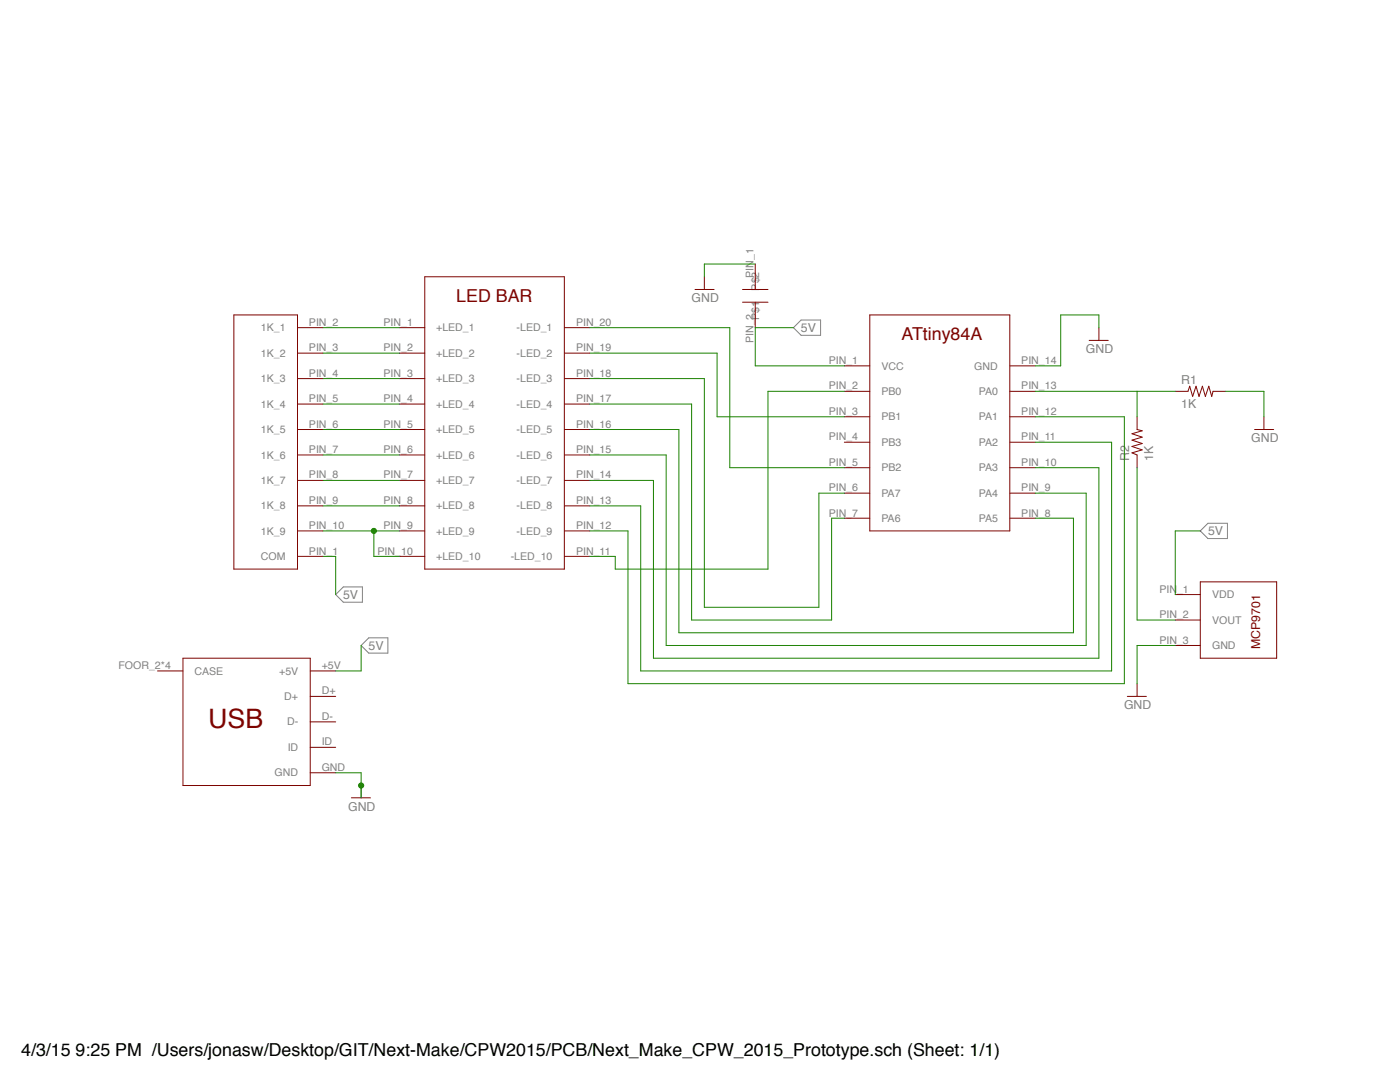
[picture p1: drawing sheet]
<?xml version="1.0" encoding="utf-8"?>
<!DOCTYPE eagle SYSTEM "eagle.dtd">
<eagle version="7.0.0">
<drawing>
<settings>
<setting alwaysvectorfont="no"/>
<setting verticaltext="up"/>
</settings>
<grid distance="0.1" unitdist="inch" unit="inch" style="lines" multiple="1" display="no" altdistance="0.01" altunitdist="inch" altunit="inch"/>
<schematic xreflabel="%F%N/%S.%C%R" xrefpart="/%S.%C%R">
<libraries>
<library name="Next_Make_CPW_2015">
<symbols>
<symbol name="9X_1K_BUSSED_R">
<wire x1="12.7" y1="50.8" x2="12.7" y2="0" width="0.254" layer="94"/>
<wire x1="12.7" y1="0" x2="0" y2="0" width="0.254" layer="94"/>
<pin name="COM" x="17.78" y="2.54" length="middle" rot="R180"/>
<pin name="1K_9" x="17.78" y="7.62" length="middle" rot="R180"/>
<pin name="1K_8" x="17.78" y="12.7" length="middle" rot="R180"/>
<pin name="1K_7" x="17.78" y="17.78" length="middle" rot="R180"/>
<pin name="1K_6" x="17.78" y="22.86" length="middle" rot="R180"/>
<pin name="1K_5" x="17.78" y="27.94" length="middle" rot="R180"/>
<pin name="1K_4" x="17.78" y="33.02" length="middle" rot="R180"/>
<pin name="1K_3" x="17.78" y="38.1" length="middle" rot="R180"/>
<pin name="1K_2" x="17.78" y="43.18" length="middle" rot="R180"/>
<pin name="1K_1" x="17.78" y="48.26" length="middle" rot="R180"/>
<wire x1="12.7" y1="50.8" x2="0" y2="50.8" width="0.254" layer="94"/>
<wire x1="0" y1="50.8" x2="0" y2="0" width="0.254" layer="94"/>
</symbol>
<symbol name="10UF_FK18">
<wire x1="0" y1="5.08" x2="5.08" y2="5.08" width="0.254" layer="94"/>
<wire x1="0" y1="7.62" x2="5.08" y2="7.62" width="0.254" layer="94"/>
<pin name="P$1" x="2.54" y="12.7" length="middle" rot="R270"/>
<pin name="P$2" x="2.54" y="0" length="middle" rot="R90"/>
</symbol>
<symbol name="ATTINY84A">
<pin name="PA6" x="0" y="2.54" length="middle"/>
<pin name="PA7" x="0" y="7.62" length="middle"/>
<pin name="PB2" x="0" y="12.7" length="middle"/>
<pin name="PB3" x="0" y="17.78" length="middle"/>
<pin name="PB1" x="0" y="22.86" length="middle"/>
<pin name="PB0" x="0" y="27.94" length="middle"/>
<pin name="VCC" x="0" y="33.02" length="middle"/>
<pin name="GND" x="38.1" y="33.02" length="middle" rot="R180"/>
<pin name="PA0" x="38.1" y="27.94" length="middle" rot="R180"/>
<pin name="PA1" x="38.1" y="22.86" length="middle" rot="R180"/>
<pin name="PA2" x="38.1" y="17.78" length="middle" rot="R180"/>
<pin name="PA3" x="38.1" y="12.7" length="middle" rot="R180"/>
<pin name="PA4" x="38.1" y="7.62" length="middle" rot="R180"/>
<pin name="PA5" x="38.1" y="2.54" length="middle" rot="R180"/>
<wire x1="5.08" y1="0" x2="5.08" y2="43.18" width="0.254" layer="94"/>
<wire x1="5.08" y1="43.18" x2="33.02" y2="43.18" width="0.254" layer="94"/>
<wire x1="33.02" y1="43.18" x2="33.02" y2="0" width="0.254" layer="94"/>
<wire x1="33.02" y1="0" x2="5.08" y2="0" width="0.254" layer="94"/>
<text x="11.43" y="38.1" size="2.54" layer="94">ATtiny84A</text>
</symbol>
<symbol name="LED_X10_BAR">
<pin name="+LED_10" x="-5.08" y="2.54" length="middle"/>
<pin name="+LED_9" x="-5.08" y="7.62" length="middle"/>
<pin name="+LED_8" x="-5.08" y="12.7" length="middle"/>
<pin name="+LED_7" x="-5.08" y="17.78" length="middle"/>
<pin name="+LED_6" x="-5.08" y="22.86" length="middle"/>
<pin name="+LED_5" x="-5.08" y="27.94" length="middle"/>
<pin name="+LED_4" x="-5.08" y="33.02" length="middle"/>
<pin name="+LED_3" x="-5.08" y="38.1" length="middle"/>
<pin name="+LED_2" x="-5.08" y="43.18" length="middle"/>
<pin name="+LED_1" x="-5.08" y="48.26" length="middle"/>
<wire x1="0" y1="58.42" x2="0" y2="0" width="0.254" layer="94"/>
<wire x1="0" y1="0" x2="27.94" y2="0" width="0.254" layer="94"/>
<wire x1="27.94" y1="0" x2="27.94" y2="58.42" width="0.254" layer="94"/>
<wire x1="27.94" y1="58.42" x2="0" y2="58.42" width="0.254" layer="94"/>
<pin name="-LED_1" x="33.02" y="48.26" length="middle" rot="R180"/>
<pin name="-LED_2" x="33.02" y="43.18" length="middle" rot="R180"/>
<pin name="-LED_3" x="33.02" y="38.1" length="middle" rot="R180"/>
<pin name="-LED_4" x="33.02" y="33.02" length="middle" rot="R180"/>
<pin name="-LED_5" x="33.02" y="27.94" length="middle" rot="R180"/>
<pin name="-LED_6" x="33.02" y="22.86" length="middle" rot="R180"/>
<pin name="-LED_7" x="33.02" y="17.78" length="middle" rot="R180"/>
<pin name="-LED_8" x="33.02" y="12.7" length="middle" rot="R180"/>
<pin name="-LED_9" x="33.02" y="7.62" length="middle" rot="R180"/>
<pin name="-LED_10" x="33.02" y="2.54" length="middle" rot="R180"/>
<text x="6.35" y="53.34" size="2.54" layer="94">LED BAR</text>
</symbol>
<symbol name="MCP9701">
<wire x1="0" y1="0" x2="0" y2="15.24" width="0.254" layer="94"/>
<wire x1="0" y1="15.24" x2="15.24" y2="15.24" width="0.254" layer="94"/>
<wire x1="15.24" y1="15.24" x2="15.24" y2="0" width="0.254" layer="94"/>
<wire x1="15.24" y1="0" x2="0" y2="0" width="0.254" layer="94"/>
<pin name="VDD" x="2.54" y="-5.08" length="middle" rot="R90"/>
<pin name="VOUT" x="7.62" y="-5.08" length="middle" rot="R90"/>
<pin name="GND" x="12.7" y="-5.08" length="middle" rot="R90"/>
<text x="2.54" y="10.16" size="1.778" layer="94">MCP9701</text>
</symbol>
<symbol name="USB_MINI">
<wire x1="0" y1="25.4" x2="0" y2="0" width="0.254" layer="94"/>
<wire x1="0" y1="25.4" x2="25.4" y2="25.4" width="0.254" layer="94"/>
<wire x1="25.4" y1="25.4" x2="25.4" y2="0" width="0.254" layer="94"/>
<wire x1="25.4" y1="0" x2="0" y2="0" width="0.254" layer="94"/>
<pin name="GND" x="30.48" y="2.54" length="middle" rot="R180"/>
<pin name="ID" x="30.48" y="7.62" length="middle" rot="R180"/>
<pin name="D-" x="30.48" y="12.7" length="middle" rot="R180"/>
<pin name="D+" x="30.48" y="17.78" length="middle" rot="R180"/>
<pin name="+5V" x="30.48" y="22.86" length="middle" rot="R180"/>
<text x="5.08" y="11.43" size="3.81" layer="94">USB</text>
<pin name="CASE" x="-5.08" y="22.86" length="middle"/>
</symbol>
</symbols>
<devicesets>
<deviceset name="9X_1K_BUSSED_R">
<gates>
<gate name="G$1" symbol="9X_1K_BUSSED_R" x="0" y="0"/>
</gates>
<devices>
<device name="" package="SIP-10">
<connects>
<connect gate="G$1" pin="1K_1" pad="PIN_2"/>
<connect gate="G$1" pin="1K_2" pad="PIN_3"/>
<connect gate="G$1" pin="1K_3" pad="PIN_4"/>
<connect gate="G$1" pin="1K_4" pad="PIN_5"/>
<connect gate="G$1" pin="1K_5" pad="PIN_6"/>
<connect gate="G$1" pin="1K_6" pad="PIN_7"/>
<connect gate="G$1" pin="1K_7" pad="PIN_8"/>
<connect gate="G$1" pin="1K_8" pad="PIN_9"/>
<connect gate="G$1" pin="1K_9" pad="PIN_10"/>
<connect gate="G$1" pin="COM" pad="PIN_1"/>
</connects>
<technologies>
<technology name=""/>
</technologies>
</device>
</devices>
</deviceset>
<deviceset name="10UF_FK18">
<gates>
<gate name="G$1" symbol="10UF_FK18" x="0" y="0"/>
</gates>
<devices>
<device name="" package="CAP_FK18">
<connects>
<connect gate="G$1" pin="P$1" pad="PIN_1"/>
<connect gate="G$1" pin="P$2" pad="PIN_2"/>
</connects>
<technologies>
<technology name=""/>
</technologies>
</device>
</devices>
</deviceset>
<deviceset name="ATTINY84A">
<gates>
<gate name="G$1" symbol="ATTINY84A" x="0" y="0"/>
</gates>
<devices>
<device name="" package="PDIP-14">
<connects>
<connect gate="G$1" pin="GND" pad="PIN_14"/>
<connect gate="G$1" pin="PA0" pad="PIN_13"/>
<connect gate="G$1" pin="PA1" pad="PIN_12"/>
<connect gate="G$1" pin="PA2" pad="PIN_11"/>
<connect gate="G$1" pin="PA3" pad="PIN_10"/>
<connect gate="G$1" pin="PA4" pad="PIN_9"/>
<connect gate="G$1" pin="PA5" pad="PIN_8"/>
<connect gate="G$1" pin="PA6" pad="PIN_7"/>
<connect gate="G$1" pin="PA7" pad="PIN_6"/>
<connect gate="G$1" pin="PB0" pad="PIN_2"/>
<connect gate="G$1" pin="PB1" pad="PIN_3"/>
<connect gate="G$1" pin="PB2" pad="PIN_5"/>
<connect gate="G$1" pin="PB3" pad="PIN_4"/>
<connect gate="G$1" pin="VCC" pad="PIN_1"/>
</connects>
<technologies>
<technology name=""/>
</technologies>
</device>
</devices>
</deviceset>
<deviceset name="LED_X10_BAR">
<gates>
<gate name="G$1" symbol="LED_X10_BAR" x="0" y="0"/>
</gates>
<devices>
<device name="" package="LED_X10_BAR">
<connects>
<connect gate="G$1" pin="+LED_1" pad="PIN_1"/>
<connect gate="G$1" pin="+LED_10" pad="PIN_10"/>
<connect gate="G$1" pin="+LED_2" pad="PIN_2"/>
<connect gate="G$1" pin="+LED_3" pad="PIN_3"/>
<connect gate="G$1" pin="+LED_4" pad="PIN_4"/>
<connect gate="G$1" pin="+LED_5" pad="PIN_5"/>
<connect gate="G$1" pin="+LED_6" pad="PIN_6"/>
<connect gate="G$1" pin="+LED_7" pad="PIN_7"/>
<connect gate="G$1" pin="+LED_8" pad="PIN_8"/>
<connect gate="G$1" pin="+LED_9" pad="PIN_9"/>
<connect gate="G$1" pin="-LED_1" pad="PIN_20"/>
<connect gate="G$1" pin="-LED_10" pad="PIN_11"/>
<connect gate="G$1" pin="-LED_2" pad="PIN_19"/>
<connect gate="G$1" pin="-LED_3" pad="PIN_18"/>
<connect gate="G$1" pin="-LED_4" pad="PIN_17"/>
<connect gate="G$1" pin="-LED_5" pad="PIN_16"/>
<connect gate="G$1" pin="-LED_6" pad="PIN_15"/>
<connect gate="G$1" pin="-LED_7" pad="PIN_14"/>
<connect gate="G$1" pin="-LED_8" pad="PIN_13"/>
<connect gate="G$1" pin="-LED_9" pad="PIN_12"/>
</connects>
<technologies>
<technology name=""/>
</technologies>
</device>
</devices>
</deviceset>
<deviceset name="MCP9701">
<gates>
<gate name="G$1" symbol="MCP9701" x="0" y="0"/>
</gates>
<devices>
<device name="" package="TO-92-3">
<connects>
<connect gate="G$1" pin="GND" pad="PIN_3"/>
<connect gate="G$1" pin="VDD" pad="PIN_1"/>
<connect gate="G$1" pin="VOUT" pad="PIN_2"/>
</connects>
<technologies>
<technology name=""/>
</technologies>
</device>
</devices>
</deviceset>
<deviceset name="USB_MINI">
<gates>
<gate name="G$1" symbol="USB_MINI" x="0" y="0"/>
</gates>
<devices>
<device name="" package="SMT_MINI_USB">
<connects>
<connect gate="G$1" pin="+5V" pad="+5V"/>
<connect gate="G$1" pin="CASE" pad="FOOR_2 FOOT_1 FOOT_3 FOOT_4"/>
<connect gate="G$1" pin="D+" pad="D+"/>
<connect gate="G$1" pin="D-" pad="D-"/>
<connect gate="G$1" pin="GND" pad="GND"/>
<connect gate="G$1" pin="ID" pad="ID"/>
</connects>
<technologies>
<technology name=""/>
</technologies>
</device>
</devices>
</deviceset>
</devicesets>
</library>
<library name="supply1">
<symbols>
<symbol name="GND">
<wire x1="-1.905" y1="0" x2="1.905" y2="0" width="0.254" layer="94"/>
<text x="-2.54" y="-2.54" size="1.778" layer="96">&gt;VALUE</text>
<pin name="GND" x="0" y="2.54" visible="off" length="short" direction="sup" rot="R270"/>
</symbol>
</symbols>
<devicesets>
<deviceset name="GND" prefix="GND">
<gates>
<gate name="1" symbol="GND" x="0" y="0"/>
</gates>
<devices>
<device name="">
<technologies>
<technology name=""/>
</technologies>
</device>
</devices>
</deviceset>
</devicesets>
</library>
<library name="rcl">
<symbols>
<symbol name="R-US">
<wire x1="-2.54" y1="0" x2="-2.159" y2="1.016" width="0.2032" layer="94"/>
<wire x1="-2.159" y1="1.016" x2="-1.524" y2="-1.016" width="0.2032" layer="94"/>
<wire x1="-1.524" y1="-1.016" x2="-0.889" y2="1.016" width="0.2032" layer="94"/>
<wire x1="-0.889" y1="1.016" x2="-0.254" y2="-1.016" width="0.2032" layer="94"/>
<wire x1="-0.254" y1="-1.016" x2="0.381" y2="1.016" width="0.2032" layer="94"/>
<wire x1="0.381" y1="1.016" x2="1.016" y2="-1.016" width="0.2032" layer="94"/>
<wire x1="1.016" y1="-1.016" x2="1.651" y2="1.016" width="0.2032" layer="94"/>
<wire x1="1.651" y1="1.016" x2="2.286" y2="-1.016" width="0.2032" layer="94"/>
<wire x1="2.286" y1="-1.016" x2="2.54" y2="0" width="0.2032" layer="94"/>
<text x="-3.81" y="1.4986" size="1.778" layer="95">&gt;NAME</text>
<text x="-3.81" y="-3.302" size="1.778" layer="96">&gt;VALUE</text>
<pin name="2" x="5.08" y="0" visible="off" length="short" direction="pas" swaplevel="1" rot="R180"/>
<pin name="1" x="-5.08" y="0" visible="off" length="short" direction="pas" swaplevel="1"/>
</symbol>
</symbols>
<devicesets>
<deviceset name="R-US_" prefix="R" uservalue="yes">
<gates>
<gate name="G$1" symbol="R-US" x="0" y="0"/>
</gates>
<devices>
<device name="R0402" package="R0402">
<connects>
<connect gate="G$1" pin="1" pad="1"/>
<connect gate="G$1" pin="2" pad="2"/>
</connects>
<technologies>
<technology name=""/>
</technologies>
</device>
<device name="R0603" package="R0603">
<connects>
<connect gate="G$1" pin="1" pad="1"/>
<connect gate="G$1" pin="2" pad="2"/>
</connects>
<technologies>
<technology name=""/>
</technologies>
</device>
<device name="R0805" package="R0805">
<connects>
<connect gate="G$1" pin="1" pad="1"/>
<connect gate="G$1" pin="2" pad="2"/>
</connects>
<technologies>
<technology name=""/>
</technologies>
</device>
<device name="R0805W" package="R0805W">
<connects>
<connect gate="G$1" pin="1" pad="1"/>
<connect gate="G$1" pin="2" pad="2"/>
</connects>
<technologies>
<technology name=""/>
</technologies>
</device>
<device name="R1005" package="R1005">
<connects>
<connect gate="G$1" pin="1" pad="1"/>
<connect gate="G$1" pin="2" pad="2"/>
</connects>
<technologies>
<technology name=""/>
</technologies>
</device>
<device name="R1206" package="R1206">
<connects>
<connect gate="G$1" pin="1" pad="1"/>
<connect gate="G$1" pin="2" pad="2"/>
</connects>
<technologies>
<technology name=""/>
</technologies>
</device>
<device name="R1206W" package="R1206W">
<connects>
<connect gate="G$1" pin="1" pad="1"/>
<connect gate="G$1" pin="2" pad="2"/>
</connects>
<technologies>
<technology name=""/>
</technologies>
</device>
<device name="R1210" package="R1210">
<connects>
<connect gate="G$1" pin="1" pad="1"/>
<connect gate="G$1" pin="2" pad="2"/>
</connects>
<technologies>
<technology name=""/>
</technologies>
</device>
<device name="R1210W" package="R1210W">
<connects>
<connect gate="G$1" pin="1" pad="1"/>
<connect gate="G$1" pin="2" pad="2"/>
</connects>
<technologies>
<technology name=""/>
</technologies>
</device>
<device name="R2010" package="R2010">
<connects>
<connect gate="G$1" pin="1" pad="1"/>
<connect gate="G$1" pin="2" pad="2"/>
</connects>
<technologies>
<technology name=""/>
</technologies>
</device>
<device name="R2010W" package="R2010W">
<connects>
<connect gate="G$1" pin="1" pad="1"/>
<connect gate="G$1" pin="2" pad="2"/>
</connects>
<technologies>
<technology name=""/>
</technologies>
</device>
<device name="R2012" package="R2012">
<connects>
<connect gate="G$1" pin="1" pad="1"/>
<connect gate="G$1" pin="2" pad="2"/>
</connects>
<technologies>
<technology name=""/>
</technologies>
</device>
<device name="R2012W" package="R2012W">
<connects>
<connect gate="G$1" pin="1" pad="1"/>
<connect gate="G$1" pin="2" pad="2"/>
</connects>
<technologies>
<technology name=""/>
</technologies>
</device>
<device name="R2512" package="R2512">
<connects>
<connect gate="G$1" pin="1" pad="1"/>
<connect gate="G$1" pin="2" pad="2"/>
</connects>
<technologies>
<technology name=""/>
</technologies>
</device>
<device name="R2512W" package="R2512W">
<connects>
<connect gate="G$1" pin="1" pad="1"/>
<connect gate="G$1" pin="2" pad="2"/>
</connects>
<technologies>
<technology name=""/>
</technologies>
</device>
<device name="R3216" package="R3216">
<connects>
<connect gate="G$1" pin="1" pad="1"/>
<connect gate="G$1" pin="2" pad="2"/>
</connects>
<technologies>
<technology name=""/>
</technologies>
</device>
<device name="R3216W" package="R3216W">
<connects>
<connect gate="G$1" pin="1" pad="1"/>
<connect gate="G$1" pin="2" pad="2"/>
</connects>
<technologies>
<technology name=""/>
</technologies>
</device>
<device name="R3225" package="R3225">
<connects>
<connect gate="G$1" pin="1" pad="1"/>
<connect gate="G$1" pin="2" pad="2"/>
</connects>
<technologies>
<technology name=""/>
</technologies>
</device>
<device name="R3225W" package="R3225W">
<connects>
<connect gate="G$1" pin="1" pad="1"/>
<connect gate="G$1" pin="2" pad="2"/>
</connects>
<technologies>
<technology name=""/>
</technologies>
</device>
<device name="R5025" package="R5025">
<connects>
<connect gate="G$1" pin="1" pad="1"/>
<connect gate="G$1" pin="2" pad="2"/>
</connects>
<technologies>
<technology name=""/>
</technologies>
</device>
<device name="R5025W" package="R5025W">
<connects>
<connect gate="G$1" pin="1" pad="1"/>
<connect gate="G$1" pin="2" pad="2"/>
</connects>
<technologies>
<technology name=""/>
</technologies>
</device>
<device name="R6332" package="R6332">
<connects>
<connect gate="G$1" pin="1" pad="1"/>
<connect gate="G$1" pin="2" pad="2"/>
</connects>
<technologies>
<technology name=""/>
</technologies>
</device>
<device name="R6332W" package="R6332W">
<connects>
<connect gate="G$1" pin="1" pad="1"/>
<connect gate="G$1" pin="2" pad="2"/>
</connects>
<technologies>
<technology name=""/>
</technologies>
</device>
<device name="M0805" package="M0805">
<connects>
<connect gate="G$1" pin="1" pad="1"/>
<connect gate="G$1" pin="2" pad="2"/>
</connects>
<technologies>
<technology name=""/>
</technologies>
</device>
<device name="M1206" package="M1206">
<connects>
<connect gate="G$1" pin="1" pad="1"/>
<connect gate="G$1" pin="2" pad="2"/>
</connects>
<technologies>
<technology name=""/>
</technologies>
</device>
<device name="M1406" package="M1406">
<connects>
<connect gate="G$1" pin="1" pad="1"/>
<connect gate="G$1" pin="2" pad="2"/>
</connects>
<technologies>
<technology name=""/>
</technologies>
</device>
<device name="M2012" package="M2012">
<connects>
<connect gate="G$1" pin="1" pad="1"/>
<connect gate="G$1" pin="2" pad="2"/>
</connects>
<technologies>
<technology name=""/>
</technologies>
</device>
<device name="M2309" package="M2309">
<connects>
<connect gate="G$1" pin="1" pad="1"/>
<connect gate="G$1" pin="2" pad="2"/>
</connects>
<technologies>
<technology name=""/>
</technologies>
</device>
<device name="M3216" package="M3216">
<connects>
<connect gate="G$1" pin="1" pad="1"/>
<connect gate="G$1" pin="2" pad="2"/>
</connects>
<technologies>
<technology name=""/>
</technologies>
</device>
<device name="M3516" package="M3516">
<connects>
<connect gate="G$1" pin="1" pad="1"/>
<connect gate="G$1" pin="2" pad="2"/>
</connects>
<technologies>
<technology name=""/>
</technologies>
</device>
<device name="M5923" package="M5923">
<connects>
<connect gate="G$1" pin="1" pad="1"/>
<connect gate="G$1" pin="2" pad="2"/>
</connects>
<technologies>
<technology name=""/>
</technologies>
</device>
<device name="0204/5" package="0204/5">
<connects>
<connect gate="G$1" pin="1" pad="1"/>
<connect gate="G$1" pin="2" pad="2"/>
</connects>
<technologies>
<technology name=""/>
</technologies>
</device>
<device name="0204/7" package="0204/7">
<connects>
<connect gate="G$1" pin="1" pad="1"/>
<connect gate="G$1" pin="2" pad="2"/>
</connects>
<technologies>
<technology name=""/>
</technologies>
</device>
<device name="0207/10" package="0207/10">
<connects>
<connect gate="G$1" pin="1" pad="1"/>
<connect gate="G$1" pin="2" pad="2"/>
</connects>
<technologies>
<technology name=""/>
</technologies>
</device>
<device name="0207/12" package="0207/12">
<connects>
<connect gate="G$1" pin="1" pad="1"/>
<connect gate="G$1" pin="2" pad="2"/>
</connects>
<technologies>
<technology name=""/>
</technologies>
</device>
<device name="0207/15" package="0207/15">
<connects>
<connect gate="G$1" pin="1" pad="1"/>
<connect gate="G$1" pin="2" pad="2"/>
</connects>
<technologies>
<technology name=""/>
</technologies>
</device>
<device name="0207/2V" package="0207/2V">
<connects>
<connect gate="G$1" pin="1" pad="1"/>
<connect gate="G$1" pin="2" pad="2"/>
</connects>
<technologies>
<technology name=""/>
</technologies>
</device>
<device name="0207/5V" package="0207/5V">
<connects>
<connect gate="G$1" pin="1" pad="1"/>
<connect gate="G$1" pin="2" pad="2"/>
</connects>
<technologies>
<technology name=""/>
</technologies>
</device>
<device name="0207/7" package="0207/7">
<connects>
<connect gate="G$1" pin="1" pad="1"/>
<connect gate="G$1" pin="2" pad="2"/>
</connects>
<technologies>
<technology name=""/>
</technologies>
</device>
<device name="0309/10" package="0309/10">
<connects>
<connect gate="G$1" pin="1" pad="1"/>
<connect gate="G$1" pin="2" pad="2"/>
</connects>
<technologies>
<technology name=""/>
</technologies>
</device>
<device name="0309/12" package="0309/12">
<connects>
<connect gate="G$1" pin="1" pad="1"/>
<connect gate="G$1" pin="2" pad="2"/>
</connects>
<technologies>
<technology name=""/>
</technologies>
</device>
<device name="0411/12" package="0411/12">
<connects>
<connect gate="G$1" pin="1" pad="1"/>
<connect gate="G$1" pin="2" pad="2"/>
</connects>
<technologies>
<technology name=""/>
</technologies>
</device>
<device name="0411/15" package="0411/15">
<connects>
<connect gate="G$1" pin="1" pad="1"/>
<connect gate="G$1" pin="2" pad="2"/>
</connects>
<technologies>
<technology name=""/>
</technologies>
</device>
<device name="0411/3V" package="0411V">
<connects>
<connect gate="G$1" pin="1" pad="1"/>
<connect gate="G$1" pin="2" pad="2"/>
</connects>
<technologies>
<technology name=""/>
</technologies>
</device>
<device name="0414/15" package="0414/15">
<connects>
<connect gate="G$1" pin="1" pad="1"/>
<connect gate="G$1" pin="2" pad="2"/>
</connects>
<technologies>
<technology name=""/>
</technologies>
</device>
<device name="0414/5V" package="0414V">
<connects>
<connect gate="G$1" pin="1" pad="1"/>
<connect gate="G$1" pin="2" pad="2"/>
</connects>
<technologies>
<technology name=""/>
</technologies>
</device>
<device name="0617/17" package="0617/17">
<connects>
<connect gate="G$1" pin="1" pad="1"/>
<connect gate="G$1" pin="2" pad="2"/>
</connects>
<technologies>
<technology name=""/>
</technologies>
</device>
<device name="0617/22" package="0617/22">
<connects>
<connect gate="G$1" pin="1" pad="1"/>
<connect gate="G$1" pin="2" pad="2"/>
</connects>
<technologies>
<technology name=""/>
</technologies>
</device>
<device name="0617/5V" package="0617V">
<connects>
<connect gate="G$1" pin="1" pad="1"/>
<connect gate="G$1" pin="2" pad="2"/>
</connects>
<technologies>
<technology name=""/>
</technologies>
</device>
<device name="0922/22" package="0922/22">
<connects>
<connect gate="G$1" pin="1" pad="1"/>
<connect gate="G$1" pin="2" pad="2"/>
</connects>
<technologies>
<technology name=""/>
</technologies>
</device>
<device name="0613/5V" package="P0613V">
<connects>
<connect gate="G$1" pin="1" pad="1"/>
<connect gate="G$1" pin="2" pad="2"/>
</connects>
<technologies>
<technology name=""/>
</technologies>
</device>
<device name="0613/15" package="P0613/15">
<connects>
<connect gate="G$1" pin="1" pad="1"/>
<connect gate="G$1" pin="2" pad="2"/>
</connects>
<technologies>
<technology name=""/>
</technologies>
</device>
<device name="0817/22" package="P0817/22">
<connects>
<connect gate="G$1" pin="1" pad="1"/>
<connect gate="G$1" pin="2" pad="2"/>
</connects>
<technologies>
<technology name=""/>
</technologies>
</device>
<device name="0817/7V" package="P0817V">
<connects>
<connect gate="G$1" pin="1" pad="1"/>
<connect gate="G$1" pin="2" pad="2"/>
</connects>
<technologies>
<technology name=""/>
</technologies>
</device>
<device name="V234/12" package="V234/12">
<connects>
<connect gate="G$1" pin="1" pad="1"/>
<connect gate="G$1" pin="2" pad="2"/>
</connects>
<technologies>
<technology name=""/>
</technologies>
</device>
<device name="V235/17" package="V235/17">
<connects>
<connect gate="G$1" pin="1" pad="1"/>
<connect gate="G$1" pin="2" pad="2"/>
</connects>
<technologies>
<technology name=""/>
</technologies>
</device>
<device name="V526-0" package="V526-0">
<connects>
<connect gate="G$1" pin="1" pad="1"/>
<connect gate="G$1" pin="2" pad="2"/>
</connects>
<technologies>
<technology name=""/>
</technologies>
</device>
<device name="MELF0102AX" package="MINI_MELF-0102AX">
<connects>
<connect gate="G$1" pin="1" pad="1"/>
<connect gate="G$1" pin="2" pad="2"/>
</connects>
<technologies>
<technology name=""/>
</technologies>
</device>
<device name="0922V" package="0922V">
<connects>
<connect gate="G$1" pin="1" pad="1"/>
<connect gate="G$1" pin="2" pad="2"/>
</connects>
<technologies>
<technology name=""/>
</technologies>
</device>
<device name="MELF0102R" package="MINI_MELF-0102R">
<connects>
<connect gate="G$1" pin="1" pad="1"/>
<connect gate="G$1" pin="2" pad="2"/>
</connects>
<technologies>
<technology name=""/>
</technologies>
</device>
<device name="MELF0102W" package="MINI_MELF-0102W">
<connects>
<connect gate="G$1" pin="1" pad="1"/>
<connect gate="G$1" pin="2" pad="2"/>
</connects>
<technologies>
<technology name=""/>
</technologies>
</device>
<device name="MELF0204R" package="MINI_MELF-0204R">
<connects>
<connect gate="G$1" pin="1" pad="1"/>
<connect gate="G$1" pin="2" pad="2"/>
</connects>
<technologies>
<technology name=""/>
</technologies>
</device>
<device name="MELF0204W" package="MINI_MELF-0204W">
<connects>
<connect gate="G$1" pin="1" pad="1"/>
<connect gate="G$1" pin="2" pad="2"/>
</connects>
<technologies>
<technology name=""/>
</technologies>
</device>
<device name="MELF0207R" package="MINI_MELF-0207R">
<connects>
<connect gate="G$1" pin="1" pad="1"/>
<connect gate="G$1" pin="2" pad="2"/>
</connects>
<technologies>
<technology name=""/>
</technologies>
</device>
<device name="MELF0207W" package="MINI_MELF-0207W">
<connects>
<connect gate="G$1" pin="1" pad="1"/>
<connect gate="G$1" pin="2" pad="2"/>
</connects>
<technologies>
<technology name=""/>
</technologies>
</device>
<device name="RDH/15" package="RDH/15">
<connects>
<connect gate="G$1" pin="1" pad="1"/>
<connect gate="G$1" pin="2" pad="2"/>
</connects>
<technologies>
<technology name=""/>
</technologies>
</device>
<device name="0204/2V" package="0204V">
<connects>
<connect gate="G$1" pin="1" pad="1"/>
<connect gate="G$1" pin="2" pad="2"/>
</connects>
<technologies>
<technology name=""/>
</technologies>
</device>
<device name="0309/V" package="0309V">
<connects>
<connect gate="G$1" pin="1" pad="1"/>
<connect gate="G$1" pin="2" pad="2"/>
</connects>
<technologies>
<technology name=""/>
</technologies>
</device>
<device name="R0201" package="R0201">
<connects>
<connect gate="G$1" pin="1" pad="1"/>
<connect gate="G$1" pin="2" pad="2"/>
</connects>
<technologies>
<technology name=""/>
</technologies>
</device>
<device name="VMTA55" package="VMTA55">
<connects>
<connect gate="G$1" pin="1" pad="1"/>
<connect gate="G$1" pin="2" pad="2"/>
</connects>
<technologies>
<technology name=""/>
</technologies>
</device>
<device name="VMTB60" package="VMTB60">
<connects>
<connect gate="G$1" pin="1" pad="1"/>
<connect gate="G$1" pin="2" pad="2"/>
</connects>
<technologies>
<technology name=""/>
</technologies>
</device>
<device name="VTA52" package="VTA52">
<connects>
<connect gate="G$1" pin="1" pad="1"/>
<connect gate="G$1" pin="2" pad="2"/>
</connects>
<technologies>
<technology name=""/>
</technologies>
</device>
<device name="VTA53" package="VTA53">
<connects>
<connect gate="G$1" pin="1" pad="1"/>
<connect gate="G$1" pin="2" pad="2"/>
</connects>
<technologies>
<technology name=""/>
</technologies>
</device>
<device name="VTA54" package="VTA54">
<connects>
<connect gate="G$1" pin="1" pad="1"/>
<connect gate="G$1" pin="2" pad="2"/>
</connects>
<technologies>
<technology name=""/>
</technologies>
</device>
<device name="VTA55" package="VTA55">
<connects>
<connect gate="G$1" pin="1" pad="1"/>
<connect gate="G$1" pin="2" pad="2"/>
</connects>
<technologies>
<technology name=""/>
</technologies>
</device>
<device name="VTA56" package="VTA56">
<connects>
<connect gate="G$1" pin="1" pad="1"/>
<connect gate="G$1" pin="2" pad="2"/>
</connects>
<technologies>
<technology name=""/>
</technologies>
</device>
<device name="R4527" package="R4527">
<connects>
<connect gate="G$1" pin="1" pad="1"/>
<connect gate="G$1" pin="2" pad="2"/>
</connects>
<technologies>
<technology name=""/>
</technologies>
</device>
<device name="WSC0001" package="WSC0001">
<connects>
<connect gate="G$1" pin="1" pad="1"/>
<connect gate="G$1" pin="2" pad="2"/>
</connects>
<technologies>
<technology name=""/>
</technologies>
</device>
<device name="WSC0002" package="WSC0002">
<connects>
<connect gate="G$1" pin="1" pad="1"/>
<connect gate="G$1" pin="2" pad="2"/>
</connects>
<technologies>
<technology name=""/>
</technologies>
</device>
<device name="WSC01/2" package="WSC01/2">
<connects>
<connect gate="G$1" pin="1" pad="1"/>
<connect gate="G$1" pin="2" pad="2"/>
</connects>
<technologies>
<technology name=""/>
</technologies>
</device>
<device name="WSC2515" package="WSC2515">
<connects>
<connect gate="G$1" pin="1" pad="1"/>
<connect gate="G$1" pin="2" pad="2"/>
</connects>
<technologies>
<technology name=""/>
</technologies>
</device>
<device name="WSC4527" package="WSC4527">
<connects>
<connect gate="G$1" pin="1" pad="1"/>
<connect gate="G$1" pin="2" pad="2"/>
</connects>
<technologies>
<technology name=""/>
</technologies>
</device>
<device name="WSC6927" package="WSC6927">
<connects>
<connect gate="G$1" pin="1" pad="1"/>
<connect gate="G$1" pin="2" pad="2"/>
</connects>
<technologies>
<technology name=""/>
</technologies>
</device>
<device name="R1218" package="R1218">
<connects>
<connect gate="G$1" pin="1" pad="1"/>
<connect gate="G$1" pin="2" pad="2"/>
</connects>
<technologies>
<technology name=""/>
</technologies>
</device>
<device name="1812X7R" package="1812X7R">
<connects>
<connect gate="G$1" pin="1" pad="1"/>
<connect gate="G$1" pin="2" pad="2"/>
</connects>
<technologies>
<technology name=""/>
</technologies>
</device>
</devices>
</deviceset>
</devicesets>
</library>
</libraries>
<attributes>
</attributes>
<variantdefs>
</variantdefs>
<classes>
<class number="0" name="default" width="0" drill="0">
</class>
</classes>
<parts>
<part name="U$1" library="Next_Make_CPW_2015" deviceset="9X_1K_BUSSED_R" device=""/>
<part name="U$2" library="Next_Make_CPW_2015" deviceset="10UF_FK18" device=""/>
<part name="U$3" library="Next_Make_CPW_2015" deviceset="ATTINY84A" device=""/>
<part name="U$4" library="Next_Make_CPW_2015" deviceset="LED_X10_BAR" device=""/>
<part name="U$5" library="Next_Make_CPW_2015" deviceset="MCP9701" device=""/>
<part name="U$6" library="Next_Make_CPW_2015" deviceset="USB_MINI" device=""/>
<part name="GND1" library="supply1" deviceset="GND" device=""/>
<part name="GND2" library="supply1" deviceset="GND" device=""/>
<part name="GND3" library="supply1" deviceset="GND" device=""/>
<part name="GND4" library="supply1" deviceset="GND" device=""/>
<part name="R1" library="rcl" deviceset="R-US_" device="M1206" value="1K"/>
<part name="R2" library="rcl" deviceset="R-US_" device="M1206" value="1K"/>
<part name="GND5" library="supply1" deviceset="GND" device=""/>
</parts>
<sheets>
<sheet>
<plain>
</plain>
<instances>
<instance part="U$1" gate="G$1" x="30.48" y="73.66"/>
<instance part="U$2" gate="G$1" x="132.08" y="121.92"/>
<instance part="U$3" gate="G$1" x="152.4" y="81.28"/>
<instance part="U$4" gate="G$1" x="68.58" y="73.66"/>
<instance part="U$5" gate="G$1" x="223.52" y="71.12" rot="R270"/>
<instance part="U$6" gate="G$1" x="20.32" y="30.48"/>
<instance part="GND1" gate="1" x="55.88" y="27.94"/>
<instance part="GND2" gate="1" x="124.46" y="129.54"/>
<instance part="GND3" gate="1" x="210.82" y="48.26"/>
<instance part="GND4" gate="1" x="203.2" y="119.38"/>
<instance part="R1" gate="G$1" x="223.52" y="109.22"/>
<instance part="R2" gate="G$1" x="210.82" y="99.06" rot="R90"/>
<instance part="GND5" gate="1" x="236.22" y="101.6"/>
</instances>
<busses>
</busses>
<nets>
<net name="5V" class="0">
<segment>
<pinref part="U$6" gate="G$1" pin="+5V"/>
<wire x1="50.8" y1="53.34" x2="55.88" y2="53.34" width="0.1524" layer="91"/>
<wire x1="55.88" y1="53.34" x2="55.88" y2="58.42" width="0.1524" layer="91"/>
<label x="55.88" y="58.42" size="1.778" layer="95" xref="yes"/>
</segment>
<segment>
<pinref part="U$1" gate="G$1" pin="COM"/>
<wire x1="48.26" y1="76.2" x2="50.8" y2="76.2" width="0.1524" layer="91"/>
<wire x1="50.8" y1="76.2" x2="50.8" y2="68.58" width="0.1524" layer="91"/>
<label x="50.8" y="68.58" size="1.778" layer="95" xref="yes"/>
</segment>
<segment>
<pinref part="U$3" gate="G$1" pin="VCC"/>
<pinref part="U$2" gate="G$1" pin="P$2"/>
<wire x1="152.4" y1="114.3" x2="134.62" y2="114.3" width="0.1524" layer="91"/>
<wire x1="134.62" y1="114.3" x2="134.62" y2="121.92" width="0.1524" layer="91"/>
<wire x1="134.62" y1="121.92" x2="142.24" y2="121.92" width="0.1524" layer="91"/>
<label x="142.24" y="121.92" size="1.778" layer="95" xref="yes"/>
</segment>
<segment>
<pinref part="U$5" gate="G$1" pin="VDD"/>
<wire x1="218.44" y1="68.58" x2="218.44" y2="81.28" width="0.1524" layer="91"/>
<wire x1="218.44" y1="81.28" x2="223.52" y2="81.28" width="0.1524" layer="91"/>
<label x="223.52" y="81.28" size="1.778" layer="95" xref="yes"/>
</segment>
</net>
<net name="GND" class="0">
<segment>
<pinref part="U$6" gate="G$1" pin="GND"/>
<wire x1="50.8" y1="33.02" x2="55.88" y2="33.02" width="0.1524" layer="91"/>
<wire x1="55.88" y1="33.02" x2="55.88" y2="30.48" width="0.1524" layer="91"/>
<pinref part="GND1" gate="1" pin="GND"/>
<wire x1="55.88" y1="30.48" x2="55.88" y2="27.94" width="0.1524" layer="91"/>
<junction x="55.88" y="30.48"/>
</segment>
<segment>
<pinref part="U$2" gate="G$1" pin="P$1"/>
<wire x1="134.62" y1="134.62" x2="124.46" y2="134.62" width="0.1524" layer="91"/>
<wire x1="124.46" y1="134.62" x2="124.46" y2="132.08" width="0.1524" layer="91"/>
<pinref part="GND2" gate="1" pin="GND"/>
</segment>
<segment>
<pinref part="U$5" gate="G$1" pin="GND"/>
<wire x1="218.44" y1="58.42" x2="210.82" y2="58.42" width="0.1524" layer="91"/>
<wire x1="210.82" y1="58.42" x2="210.82" y2="50.8" width="0.1524" layer="91"/>
<pinref part="GND3" gate="1" pin="GND"/>
</segment>
<segment>
<pinref part="U$3" gate="G$1" pin="GND"/>
<wire x1="190.5" y1="114.3" x2="195.58" y2="114.3" width="0.1524" layer="91"/>
<wire x1="195.58" y1="114.3" x2="195.58" y2="124.46" width="0.1524" layer="91"/>
<wire x1="195.58" y1="124.46" x2="203.2" y2="124.46" width="0.1524" layer="91"/>
<wire x1="203.2" y1="124.46" x2="203.2" y2="121.92" width="0.1524" layer="91"/>
<pinref part="GND4" gate="1" pin="GND"/>
</segment>
<segment>
<pinref part="R1" gate="G$1" pin="2"/>
<wire x1="228.6" y1="109.22" x2="236.22" y2="109.22" width="0.1524" layer="91"/>
<wire x1="236.22" y1="109.22" x2="236.22" y2="104.14" width="0.1524" layer="91"/>
<pinref part="GND5" gate="1" pin="GND"/>
</segment>
</net>
<net name="N$1" class="0">
<segment>
<pinref part="U$1" gate="G$1" pin="1K_1"/>
<pinref part="U$4" gate="G$1" pin="+LED_1"/>
<wire x1="48.26" y1="121.92" x2="63.5" y2="121.92" width="0.1524" layer="91"/>
</segment>
</net>
<net name="N$2" class="0">
<segment>
<pinref part="U$1" gate="G$1" pin="1K_2"/>
<pinref part="U$4" gate="G$1" pin="+LED_2"/>
<wire x1="48.26" y1="116.84" x2="63.5" y2="116.84" width="0.1524" layer="91"/>
</segment>
</net>
<net name="N$3" class="0">
<segment>
<pinref part="U$1" gate="G$1" pin="1K_3"/>
<pinref part="U$4" gate="G$1" pin="+LED_3"/>
<wire x1="48.26" y1="111.76" x2="63.5" y2="111.76" width="0.1524" layer="91"/>
</segment>
</net>
<net name="N$4" class="0">
<segment>
<pinref part="U$1" gate="G$1" pin="1K_4"/>
<pinref part="U$4" gate="G$1" pin="+LED_4"/>
<wire x1="48.26" y1="106.68" x2="63.5" y2="106.68" width="0.1524" layer="91"/>
</segment>
</net>
<net name="N$5" class="0">
<segment>
<pinref part="U$1" gate="G$1" pin="1K_5"/>
<pinref part="U$4" gate="G$1" pin="+LED_5"/>
<wire x1="48.26" y1="101.6" x2="63.5" y2="101.6" width="0.1524" layer="91"/>
</segment>
</net>
<net name="N$6" class="0">
<segment>
<pinref part="U$1" gate="G$1" pin="1K_6"/>
<pinref part="U$4" gate="G$1" pin="+LED_6"/>
<wire x1="48.26" y1="96.52" x2="63.5" y2="96.52" width="0.1524" layer="91"/>
</segment>
</net>
<net name="N$7" class="0">
<segment>
<pinref part="U$1" gate="G$1" pin="1K_7"/>
<pinref part="U$4" gate="G$1" pin="+LED_7"/>
<wire x1="48.26" y1="91.44" x2="63.5" y2="91.44" width="0.1524" layer="91"/>
</segment>
</net>
<net name="N$8" class="0">
<segment>
<pinref part="U$1" gate="G$1" pin="1K_8"/>
<pinref part="U$4" gate="G$1" pin="+LED_8"/>
<wire x1="48.26" y1="86.36" x2="63.5" y2="86.36" width="0.1524" layer="91"/>
</segment>
</net>
<net name="N$10" class="0">
<segment>
<pinref part="U$3" gate="G$1" pin="PA0"/>
<wire x1="190.5" y1="109.22" x2="210.82" y2="109.22" width="0.1524" layer="91"/>
<pinref part="R2" gate="G$1" pin="2"/>
<wire x1="210.82" y1="104.14" x2="210.82" y2="109.22" width="0.1524" layer="91"/>
<pinref part="R1" gate="G$1" pin="1"/>
<wire x1="210.82" y1="109.22" x2="218.44" y2="109.22" width="0.1524" layer="91"/>
</segment>
</net>
<net name="N$12" class="0">
<segment>
<pinref part="U$3" gate="G$1" pin="PA1"/>
<wire x1="190.5" y1="104.14" x2="208.28" y2="104.14" width="0.1524" layer="91"/>
<wire x1="208.28" y1="104.14" x2="208.28" y2="50.8" width="0.1524" layer="91"/>
<wire x1="208.28" y1="50.8" x2="109.22" y2="50.8" width="0.1524" layer="91"/>
<wire x1="109.22" y1="50.8" x2="109.22" y2="81.28" width="0.1524" layer="91"/>
<pinref part="U$4" gate="G$1" pin="-LED_9"/>
<wire x1="101.6" y1="81.28" x2="109.22" y2="81.28" width="0.1524" layer="91"/>
</segment>
</net>
<net name="N$11" class="0">
<segment>
<pinref part="U$3" gate="G$1" pin="PA2"/>
<wire x1="190.5" y1="99.06" x2="205.74" y2="99.06" width="0.1524" layer="91"/>
<wire x1="205.74" y1="99.06" x2="205.74" y2="53.34" width="0.1524" layer="91"/>
<wire x1="205.74" y1="53.34" x2="111.76" y2="53.34" width="0.1524" layer="91"/>
<wire x1="111.76" y1="53.34" x2="111.76" y2="86.36" width="0.1524" layer="91"/>
<pinref part="U$4" gate="G$1" pin="-LED_8"/>
<wire x1="101.6" y1="86.36" x2="111.76" y2="86.36" width="0.1524" layer="91"/>
</segment>
</net>
<net name="N$13" class="0">
<segment>
<pinref part="U$3" gate="G$1" pin="PA3"/>
<wire x1="190.5" y1="93.98" x2="203.2" y2="93.98" width="0.1524" layer="91"/>
<wire x1="203.2" y1="93.98" x2="203.2" y2="55.88" width="0.1524" layer="91"/>
<wire x1="203.2" y1="55.88" x2="114.3" y2="55.88" width="0.1524" layer="91"/>
<wire x1="114.3" y1="55.88" x2="114.3" y2="91.44" width="0.1524" layer="91"/>
<pinref part="U$4" gate="G$1" pin="-LED_7"/>
<wire x1="101.6" y1="91.44" x2="114.3" y2="91.44" width="0.1524" layer="91"/>
</segment>
</net>
<net name="N$14" class="0">
<segment>
<pinref part="U$3" gate="G$1" pin="PA4"/>
<wire x1="190.5" y1="88.9" x2="200.66" y2="88.9" width="0.1524" layer="91"/>
<wire x1="200.66" y1="88.9" x2="200.66" y2="58.42" width="0.1524" layer="91"/>
<wire x1="200.66" y1="58.42" x2="116.84" y2="58.42" width="0.1524" layer="91"/>
<wire x1="116.84" y1="58.42" x2="116.84" y2="96.52" width="0.1524" layer="91"/>
<pinref part="U$4" gate="G$1" pin="-LED_6"/>
<wire x1="101.6" y1="96.52" x2="116.84" y2="96.52" width="0.1524" layer="91"/>
</segment>
</net>
<net name="N$15" class="0">
<segment>
<pinref part="U$3" gate="G$1" pin="PA5"/>
<wire x1="190.5" y1="83.82" x2="198.12" y2="83.82" width="0.1524" layer="91"/>
<wire x1="198.12" y1="83.82" x2="198.12" y2="60.96" width="0.1524" layer="91"/>
<wire x1="198.12" y1="60.96" x2="119.38" y2="60.96" width="0.1524" layer="91"/>
<wire x1="119.38" y1="60.96" x2="119.38" y2="101.6" width="0.1524" layer="91"/>
<pinref part="U$4" gate="G$1" pin="-LED_5"/>
<wire x1="101.6" y1="101.6" x2="119.38" y2="101.6" width="0.1524" layer="91"/>
</segment>
</net>
<net name="N$16" class="0">
<segment>
<pinref part="U$3" gate="G$1" pin="PA6"/>
<wire x1="152.4" y1="83.82" x2="149.86" y2="83.82" width="0.1524" layer="91"/>
<wire x1="149.86" y1="83.82" x2="149.86" y2="63.5" width="0.1524" layer="91"/>
<wire x1="149.86" y1="63.5" x2="121.92" y2="63.5" width="0.1524" layer="91"/>
<wire x1="121.92" y1="63.5" x2="121.92" y2="106.68" width="0.1524" layer="91"/>
<pinref part="U$4" gate="G$1" pin="-LED_4"/>
<wire x1="121.92" y1="106.68" x2="101.6" y2="106.68" width="0.1524" layer="91"/>
</segment>
</net>
<net name="N$17" class="0">
<segment>
<pinref part="U$3" gate="G$1" pin="PA7"/>
<wire x1="152.4" y1="88.9" x2="147.32" y2="88.9" width="0.1524" layer="91"/>
<wire x1="147.32" y1="88.9" x2="147.32" y2="66.04" width="0.1524" layer="91"/>
<wire x1="147.32" y1="66.04" x2="124.46" y2="66.04" width="0.1524" layer="91"/>
<wire x1="124.46" y1="66.04" x2="124.46" y2="111.76" width="0.1524" layer="91"/>
<pinref part="U$4" gate="G$1" pin="-LED_3"/>
<wire x1="124.46" y1="111.76" x2="101.6" y2="111.76" width="0.1524" layer="91"/>
</segment>
</net>
<net name="N$18" class="0">
<segment>
<pinref part="U$3" gate="G$1" pin="PB1"/>
<wire x1="152.4" y1="104.14" x2="127" y2="104.14" width="0.1524" layer="91"/>
<wire x1="127" y1="104.14" x2="127" y2="116.84" width="0.1524" layer="91"/>
<pinref part="U$4" gate="G$1" pin="-LED_2"/>
<wire x1="127" y1="116.84" x2="101.6" y2="116.84" width="0.1524" layer="91"/>
</segment>
</net>
<net name="N$19" class="0">
<segment>
<pinref part="U$3" gate="G$1" pin="PB2"/>
<wire x1="152.4" y1="93.98" x2="129.54" y2="93.98" width="0.1524" layer="91"/>
<wire x1="129.54" y1="93.98" x2="129.54" y2="121.92" width="0.1524" layer="91"/>
<pinref part="U$4" gate="G$1" pin="-LED_1"/>
<wire x1="129.54" y1="121.92" x2="101.6" y2="121.92" width="0.1524" layer="91"/>
</segment>
</net>
<net name="N$20" class="0">
<segment>
<pinref part="U$4" gate="G$1" pin="+LED_10"/>
<wire x1="58.42" y1="76.2" x2="63.5" y2="76.2" width="0.1524" layer="91"/>
<pinref part="U$1" gate="G$1" pin="1K_9"/>
<pinref part="U$4" gate="G$1" pin="+LED_9"/>
<wire x1="48.26" y1="81.28" x2="58.42" y2="81.28" width="0.1524" layer="91"/>
<wire x1="58.42" y1="81.28" x2="63.5" y2="81.28" width="0.1524" layer="91"/>
<wire x1="58.42" y1="76.2" x2="58.42" y2="81.28" width="0.1524" layer="91"/>
<junction x="58.42" y="81.28"/>
</segment>
</net>
<net name="N$21" class="0">
<segment>
<pinref part="U$4" gate="G$1" pin="-LED_10"/>
<wire x1="101.6" y1="76.2" x2="106.68" y2="76.2" width="0.1524" layer="91"/>
<wire x1="106.68" y1="76.2" x2="106.68" y2="73.66" width="0.1524" layer="91"/>
<wire x1="106.68" y1="73.66" x2="137.16" y2="73.66" width="0.1524" layer="91"/>
<wire x1="137.16" y1="73.66" x2="137.16" y2="109.22" width="0.1524" layer="91"/>
<pinref part="U$3" gate="G$1" pin="PB0"/>
<wire x1="137.16" y1="109.22" x2="152.4" y2="109.22" width="0.1524" layer="91"/>
</segment>
</net>
<net name="N$9" class="0">
<segment>
<pinref part="U$5" gate="G$1" pin="VOUT"/>
<wire x1="210.82" y1="63.5" x2="218.44" y2="63.5" width="0.1524" layer="91"/>
<pinref part="R2" gate="G$1" pin="1"/>
<wire x1="210.82" y1="63.5" x2="210.82" y2="93.98" width="0.1524" layer="91"/>
</segment>
</net>
</nets>
</sheet>
</sheets>
</schematic>
</drawing>
</eagle>
